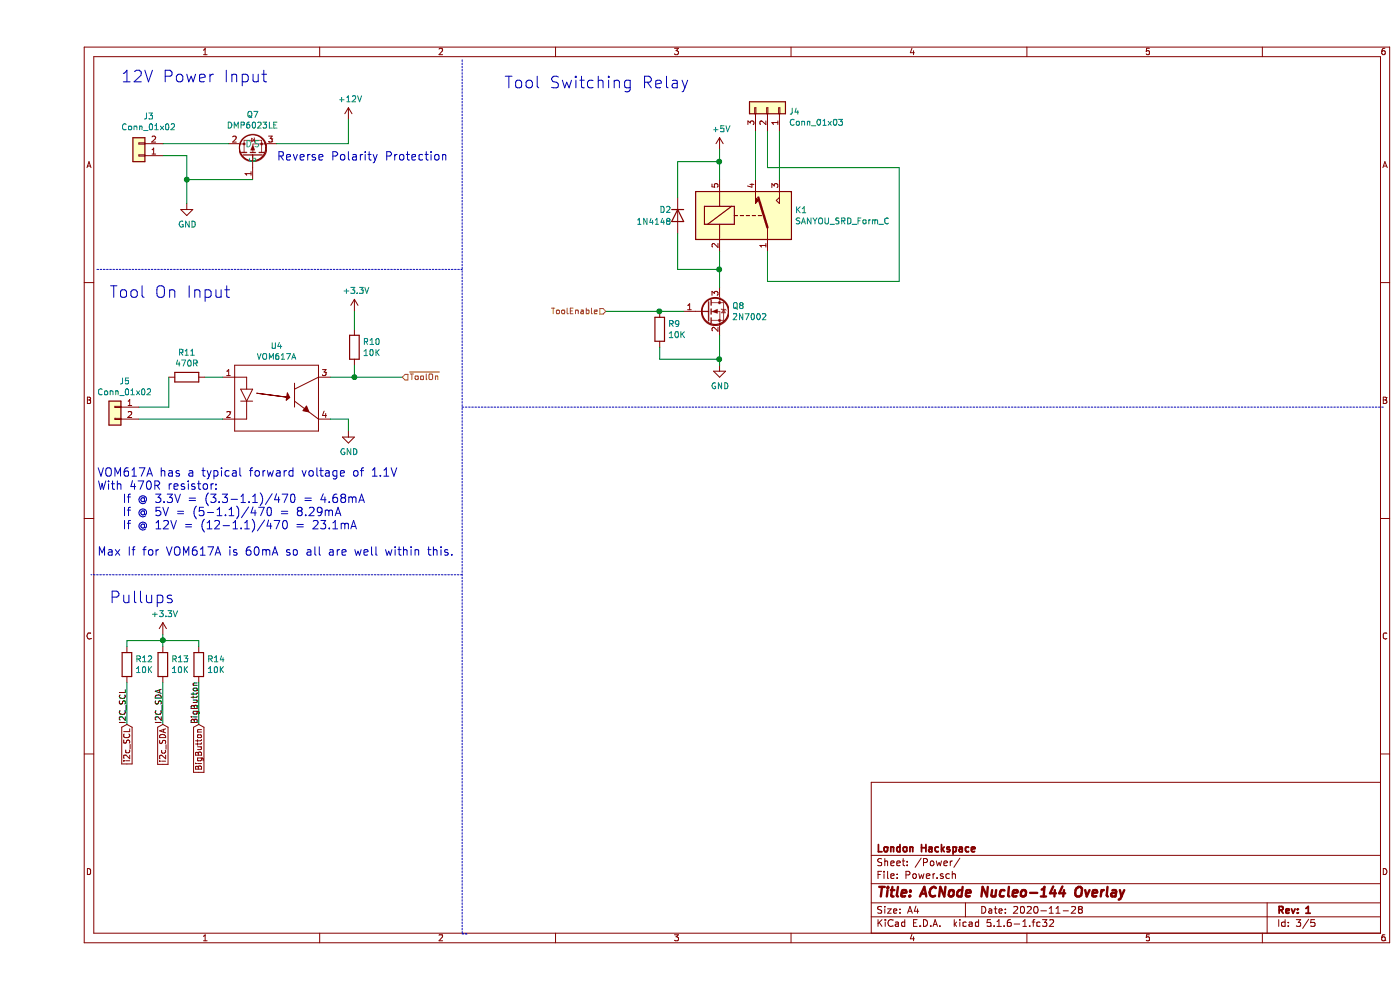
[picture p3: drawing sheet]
EESchema Schematic File Version 4
EELAYER 30 0
EELAYER END
$Descr A4 11693 8268
encoding utf-8
Sheet 3 5
Title "ACNode Nucleo-144 Overlay"
Date "2020-11-28"
Rev "1"
Comp "London Hackspace"
Comment1 ""
Comment2 ""
Comment3 ""
Comment4 ""
$EndDescr
$Comp
L Connector_Generic:Conn_01x02 J3
U 1 1
P 850 1300
F 0 "J3" H 768 975 50  0000 C CNN
F 1 "Conn_01x02" H 768 1066 50  0000 C CNN
F 2 "ExtraParts:Connector-5.08mm" H 850 1300 50  0001 C CNN
F 3 "~" H 850 1300 50  0001 C CNN
	1    850  1300
	-1   0    0    1   
$EndComp
$Comp
L power:GND #PWR0122
U 1 1
P 1250 1700
F 0 "#PWR0122" H 1250 1450 50  0001 C CNN
F 1 "GND" H 1255 1527 50  0000 C CNN
F 2 "" H 1250 1700 50  0001 C CNN
F 3 "" H 1250 1700 50  0001 C CNN
	1    1250 1700
	1    0    0    -1  
$EndComp
Wire Wire Line
	1050 1300 1250 1300
$Comp
L power:+12V #PWR0123
U 1 1
P 2600 1000
F 0 "#PWR0123" H 2600 850 50  0001 C CNN
F 1 "+12V" H 2615 1173 50  0000 C CNN
F 2 "" H 2600 1000 50  0001 C CNN
F 3 "" H 2600 1000 50  0001 C CNN
	1    2600 1000
	1    0    0    -1  
$EndComp
$Comp
L ExtraParts:DMP6023LE Q7
U 1 1
P 1800 1250
F 0 "Q7" V 2090 1250 49  0000 C CNN
F 1 "DMP6023LE" V 2000 1250 49  0000 C CNN
F 2 "Package_TO_SOT_SMD:SOT-223" H 1950 1400 49  0001 L CNN
F 3 "https://docs.rs-online.com/4b19/0900766b814b91c3.pdf" H 1800 1250 49  0001 C CNN
	1    1800 1250
	0    -1   -1   0   
$EndComp
Wire Wire Line
	1050 1200 1600 1200
Wire Wire Line
	2000 1200 2600 1200
Wire Wire Line
	2600 1200 2600 1000
Wire Wire Line
	1250 1300 1250 1500
Wire Wire Line
	1800 1500 1250 1500
Connection ~ 1250 1500
Wire Wire Line
	1250 1500 1250 1700
Text Notes 2000 1350 0    69   ~ 0
Reverse Polarity Protection
Text Notes 700  700  0    98   ~ 0
12V Power Input
Wire Notes Line
	500  2250 3550 2250
$Comp
L Relay:SANYOU_SRD_Form_C K1
U 1 1
P 5900 1800
F 0 "K1" H 6330 1846 50  0000 L CNN
F 1 "SANYOU_SRD_Form_C" H 6330 1755 50  0000 L CNN
F 2 "Relay_THT:Relay_SPDT_SANYOU_SRD_Series_Form_C" H 6350 1750 50  0001 L CNN
F 3 "http://www.sanyourelay.ca/public/products/pdf/SRD.pdf" H 5900 1800 50  0001 C CNN
	1    5900 1800
	1    0    0    -1  
$EndComp
$Comp
L Transistor_FET:2N7002 Q8
U 1 1
P 5600 2600
F 0 "Q8" H 5804 2646 50  0000 L CNN
F 1 "2N7002" H 5804 2555 50  0000 L CNN
F 2 "Package_TO_SOT_SMD:SOT-23" H 5800 2525 50  0001 L CIN
F 3 "https://www.fairchildsemi.com/datasheets/2N/2N7002.pdf" H 5600 2600 50  0001 L CNN
	1    5600 2600
	1    0    0    -1  
$EndComp
Wire Wire Line
	5700 2100 5700 2250
$Comp
L power:GND #PWR0124
U 1 1
P 5700 3050
F 0 "#PWR0124" H 5700 2800 50  0001 C CNN
F 1 "GND" H 5705 2877 50  0000 C CNN
F 2 "" H 5700 3050 50  0001 C CNN
F 3 "" H 5700 3050 50  0001 C CNN
	1    5700 3050
	1    0    0    -1  
$EndComp
Wire Wire Line
	5700 3050 5700 3000
$Comp
L power:+5V #PWR0125
U 1 1
P 5700 1250
F 0 "#PWR0125" H 5700 1100 50  0001 C CNN
F 1 "+5V" H 5715 1423 50  0000 C CNN
F 2 "" H 5700 1250 50  0001 C CNN
F 3 "" H 5700 1250 50  0001 C CNN
	1    5700 1250
	1    0    0    -1  
$EndComp
Wire Wire Line
	5700 1500 5700 1350
$Comp
L Device:R R9
U 1 1
P 5200 2750
F 0 "R9" H 5270 2796 50  0000 L CNN
F 1 "10K" H 5270 2705 50  0000 L CNN
F 2 "Resistor_SMD:R_0603_1608Metric" V 5130 2750 50  0001 C CNN
F 3 "~" H 5200 2750 50  0001 C CNN
	1    5200 2750
	1    0    0    -1  
$EndComp
Wire Wire Line
	5400 2600 5200 2600
Wire Wire Line
	5200 2900 5200 3000
Wire Wire Line
	5200 3000 5700 3000
Connection ~ 5700 3000
Wire Wire Line
	5700 3000 5700 2800
Wire Wire Line
	5200 2600 4750 2600
Connection ~ 5200 2600
$Comp
L Connector_Generic:Conn_01x03 J4
U 1 1
P 6100 900
F 0 "J4" V 6064 1080 50  0000 L CNN
F 1 "Conn_01x03" V 5973 1080 50  0000 L CNN
F 2 "ExtraParts:Connector-3.81mm-3pin" H 6100 900 50  0001 C CNN
F 3 "~" H 6100 900 50  0001 C CNN
	1    6100 900 
	0    1    -1   0   
$EndComp
$Comp
L Diode:1N4148 D2
U 1 1
P 5350 1800
F 0 "D2" V 5300 1750 50  0000 R CNN
F 1 "1N4148" V 5400 1750 50  0000 R CNN
F 2 "Diode_THT:D_DO-35_SOD27_P7.62mm_Horizontal" H 5350 1625 50  0001 C CNN
F 3 "https://assets.nexperia.com/documents/data-sheet/1N4148_1N4448.pdf" H 5350 1800 50  0001 C CNN
	1    5350 1800
	0    1    1    0   
$EndComp
Wire Wire Line
	5700 1350 5350 1350
Wire Wire Line
	5350 1350 5350 1650
Connection ~ 5700 1350
Wire Wire Line
	5700 1350 5700 1250
Wire Wire Line
	5350 1950 5350 2250
Wire Wire Line
	5350 2250 5700 2250
Connection ~ 5700 2250
Wire Wire Line
	5700 2250 5700 2400
Text Notes 3900 750  0    98   ~ 0
Tool Switching Relay
Wire Notes Line
	3550 3400 11250 3400
Text Notes 600  2500 0    98   ~ 0
Tool On Input
$Comp
L ExtraParts:VOM617A U4
U 1 1
P 2000 3300
F 0 "U4" H 2000 3713 49  0000 C CNN
F 1 "VOM617A" H 2000 3623 49  0000 C CNN
F 2 "ExtraParts:VOM617A-4SOP" H 2000 3300 49  0001 C CNN
F 3 "https://www.vishay.com/docs/83446/vom617a.pdf" H 2000 3300 49  0001 C CNN
	1    2000 3300
	1    0    0    -1  
$EndComp
$Comp
L Device:R R11
U 1 1
P 1250 3150
F 0 "R11" V 1043 3150 50  0000 C CNN
F 1 "470R" V 1134 3150 50  0000 C CNN
F 2 "Resistor_SMD:R_0603_1608Metric" V 1180 3150 50  0001 C CNN
F 3 "~" H 1250 3150 50  0001 C CNN
	1    1250 3150
	0    1    1    0   
$EndComp
$Comp
L Connector_Generic:Conn_01x02 J5
U 1 1
P 650 3400
F 0 "J5" H 568 3617 50  0000 C CNN
F 1 "Conn_01x02" H 568 3526 50  0000 C CNN
F 2 "ExtraParts:Connector-3.81mm-2pin" H 650 3400 50  0001 C CNN
F 3 "~" H 650 3400 50  0001 C CNN
	1    650  3400
	-1   0    0    -1  
$EndComp
Wire Wire Line
	850  3500 1550 3500
Wire Wire Line
	850  3400 1100 3400
Wire Wire Line
	1100 3400 1100 3150
Wire Wire Line
	1400 3150 1550 3150
$Comp
L power:GND #PWR0126
U 1 1
P 2600 3600
F 0 "#PWR0126" H 2600 3350 50  0001 C CNN
F 1 "GND" H 2605 3427 50  0000 C CNN
F 2 "" H 2600 3600 50  0001 C CNN
F 3 "" H 2600 3600 50  0001 C CNN
	1    2600 3600
	1    0    0    -1  
$EndComp
Wire Wire Line
	2450 3500 2600 3500
Wire Wire Line
	2600 3500 2600 3600
$Comp
L Device:R R10
U 1 1
P 2650 2900
F 0 "R10" H 2720 2946 50  0000 L CNN
F 1 "10K" H 2720 2855 50  0000 L CNN
F 2 "Resistor_SMD:R_0603_1608Metric" V 2580 2900 50  0001 C CNN
F 3 "~" H 2650 2900 50  0001 C CNN
	1    2650 2900
	1    0    0    -1  
$EndComp
$Comp
L power:+3.3V #PWR0127
U 1 1
P 2650 2600
F 0 "#PWR0127" H 2650 2450 50  0001 C CNN
F 1 "+3.3V" H 2665 2773 50  0000 C CNN
F 2 "" H 2650 2600 50  0001 C CNN
F 3 "" H 2650 2600 50  0001 C CNN
	1    2650 2600
	1    0    0    -1  
$EndComp
Wire Wire Line
	2650 2600 2650 2750
Wire Wire Line
	2650 3050 2650 3150
Wire Wire Line
	2650 3150 2450 3150
Wire Wire Line
	2650 3150 3050 3150
Connection ~ 2650 3150
Text Notes 500  4650 0    69   ~ 0
VOM617A has a typical forward voltage of 1.1V\nWith 470R resistor:\n    If @ 3.3V = (3.3-1.1)/470 = 4.68mA\n    If @ 5V = (5-1.1)/470 = 8.29mA\n    If @ 12V = (12-1.1)/470 = 23.1mA\n\nMax If for VOM617A is 60mA so all are well within this.
Wire Notes Line
	3550 4800 450  4800
Wire Notes Line
	3550 7800 3600 7800
Wire Notes Line
	3550 500  3550 7800
Text Notes 600  5050 0    98   ~ 0
Pullups
$Comp
L Device:R R12
U 1 1
P 750 5550
F 0 "R12" H 820 5596 50  0000 L CNN
F 1 "10K" H 820 5505 50  0000 L CNN
F 2 "Resistor_SMD:R_0603_1608Metric" V 680 5550 50  0001 C CNN
F 3 "~" H 750 5550 50  0001 C CNN
	1    750  5550
	1    0    0    -1  
$EndComp
$Comp
L Device:R R13
U 1 1
P 1050 5550
F 0 "R13" H 1120 5596 50  0000 L CNN
F 1 "10K" H 1120 5505 50  0000 L CNN
F 2 "Resistor_SMD:R_0603_1608Metric" V 980 5550 50  0001 C CNN
F 3 "~" H 1050 5550 50  0001 C CNN
	1    1050 5550
	1    0    0    -1  
$EndComp
$Comp
L power:+3.3V #PWR01
U 1 1
P 1050 5300
F 0 "#PWR01" H 1050 5150 50  0001 C CNN
F 1 "+3.3V" H 1065 5473 50  0000 C CNN
F 2 "" H 1050 5300 50  0001 C CNN
F 3 "" H 1050 5300 50  0001 C CNN
	1    1050 5300
	1    0    0    -1  
$EndComp
Text Label 750  6050 1    49   ~ 0
I2C_SCL
Text Label 1050 6050 1    49   ~ 0
I2C_SDA
Wire Wire Line
	750  5700 750  6050
Wire Wire Line
	1050 6050 1050 5700
Wire Wire Line
	750  5400 750  5350
Wire Wire Line
	1050 5400 1050 5350
$Comp
L Device:R R14
U 1 1
P 1350 5550
F 0 "R14" H 1420 5596 50  0000 L CNN
F 1 "10K" H 1420 5505 50  0000 L CNN
F 2 "Resistor_SMD:R_0603_1608Metric" V 1280 5550 50  0001 C CNN
F 3 "~" H 1350 5550 50  0001 C CNN
	1    1350 5550
	1    0    0    -1  
$EndComp
Wire Wire Line
	1050 5350 1350 5350
Wire Wire Line
	1350 5350 1350 5400
Connection ~ 1050 5350
Text Label 1350 6050 1    49   ~ 0
BigButton
Wire Wire Line
	1350 5700 1350 6050
Wire Wire Line
	750  5350 1050 5350
Wire Wire Line
	1050 5350 1050 5300
Text HLabel 4750 2600 0    49   Input ~ 0
ToolEnable
Text HLabel 3050 3150 2    49   Input ~ 0
~ToolOn
Wire Wire Line
	6000 1100 6000 1500
Wire Wire Line
	6200 1500 6200 1100
Wire Wire Line
	6100 1100 6100 1400
Wire Wire Line
	6100 1400 7200 1400
Wire Wire Line
	7200 1400 7200 2350
Wire Wire Line
	7200 2350 6100 2350
Wire Wire Line
	6100 2350 6100 2100
Text GLabel 750  6050 3    49   Input ~ 0
i2c_SCL
Text GLabel 1050 6050 3    49   Input ~ 0
i2c_SDA
Text GLabel 1350 6050 3    49   Input ~ 0
BigButton
$EndSCHEMATC
